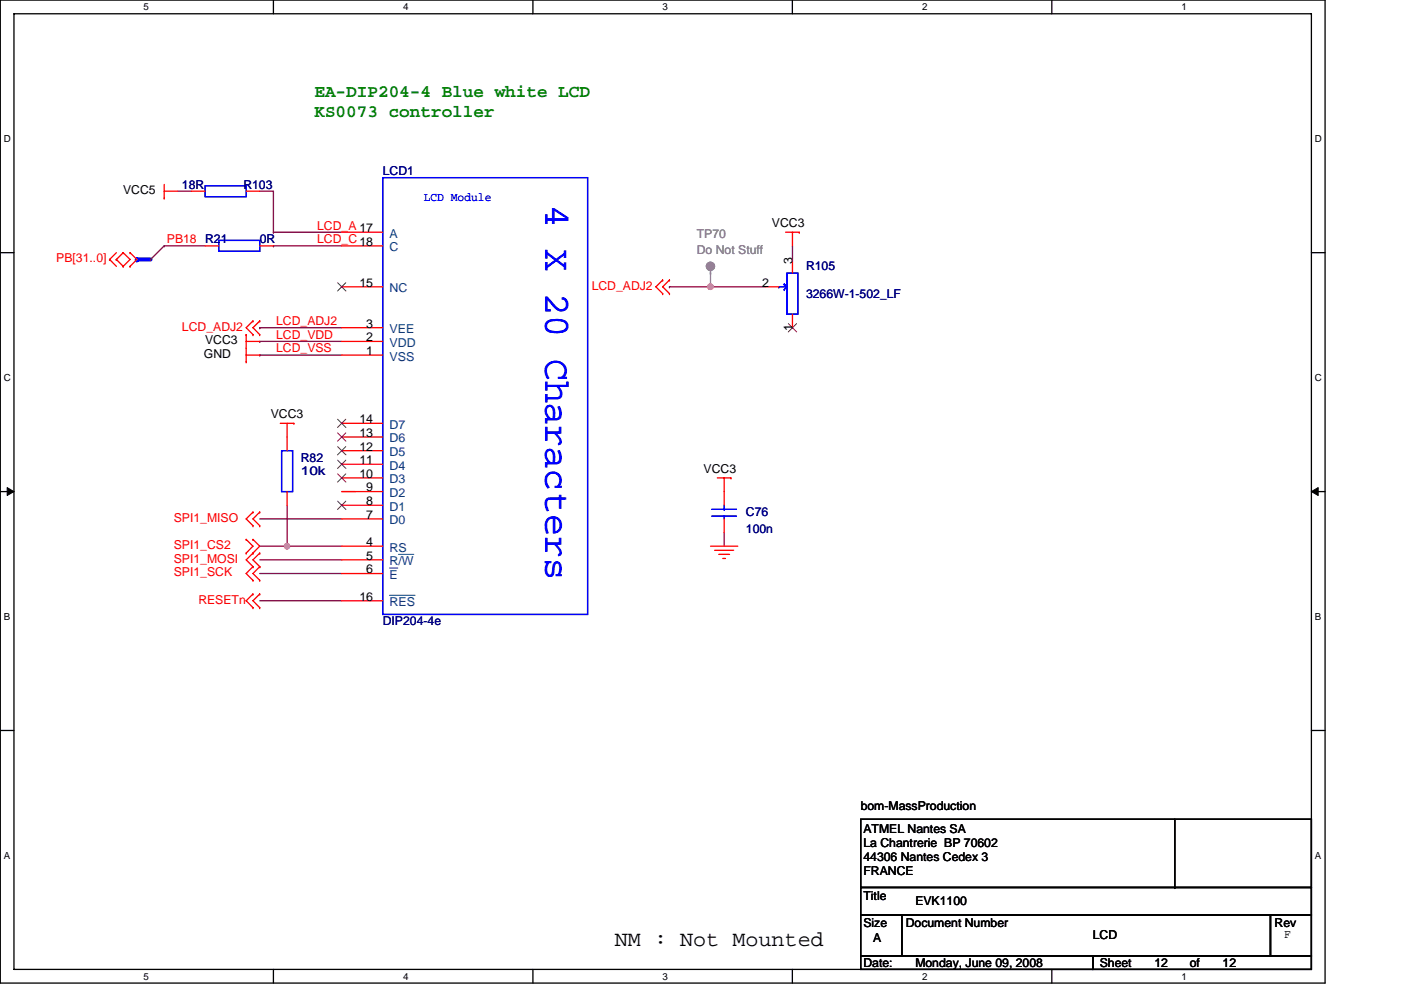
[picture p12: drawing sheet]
<svg xmlns="http://www.w3.org/2000/svg" width="297mm" height="210mm" viewBox="0 0 297 210" stroke-linecap="round" stroke-linejoin="round" font-family="sans-serif">
<path d="M.1 0h280.8v208.5h-280.8zM3 2.9h275v202.7h-275z" fill="none" stroke="#000" stroke-width=".28"/>
<g fill="#fff">
<path d="M30.5 .3h1.1v2.3h-1.1z"/>
<path d="M30.5 205.9h1.1v2.3h-1.1z"/>
</g>
<path d="M58 0v2.9M58 205.6v2.9" fill="none" stroke="#000" stroke-width=".28"/>
<g fill="#fff">
<path d="M85.5 .3h1.1v2.3h-1.1z"/>
<path d="M85.5 205.9h1.1v2.3h-1.1z"/>
</g>
<path d="M113 0v2.9M113 205.6v2.9" fill="none" stroke="#000" stroke-width=".28"/>
<g fill="#fff">
<path d="M140.5 .3h1.1v2.3h-1.1z"/>
<path d="M140.5 205.9h1.1v2.3h-1.1z"/>
</g>
<path d="M168 0v2.9M168 205.6v2.9" fill="none" stroke="#000" stroke-width=".28"/>
<g fill="#fff">
<path d="M195.5 .3h1.2v2.3h-1.2z"/>
<path d="M195.5 205.9h1.2v2.3h-1.2z"/>
</g>
<path d="M223 0v2.9M223 205.6v2.9" fill="none" stroke="#000" stroke-width=".28"/>
<g fill="#fff">
<path d="M250.5 .3h1.2v2.3h-1.2z"/>
<path d="M250.5 205.9h1.2v2.3h-1.2z"/>
<path d="M.8 28.3h1.5v2.3h-1.5z"/>
<path d="M278.8 28.3h1.5v2.3h-1.5z"/>
<path d="M.8 78.9h1.5v2.3h-1.5z"/>
<path d="M278.8 78.9h1.5v2.3h-1.5z"/>
</g>
<path d="M.1 53.6h2.9M278 53.6h2.9" fill="none" stroke="#000" stroke-width=".28"/>
<g fill="#fff">
<path d="M.8 129.6h1.4v2.3h-1.4z"/>
<path d="M278.8 129.6h1.4v2.3h-1.4z"/>
</g>
<path d="M.1 104.3h2.9M278 104.3h2.9" fill="none" stroke="#000" stroke-width=".28"/>
<path d="M1.5 103.4l1.5 .9-1.5 .8zM278 104.3l1.5-.9v1.7z" fill="#000" stroke="#000" stroke-width=".21"/>
<g fill="#fff">
<path d="M.8 180.3h1.4v2.3h-1.4z"/>
<path d="M278.8 180.3h1.4v2.3h-1.4z"/>
</g>
<path d="M.1 154.9h2.9M278 154.9h2.9M182.5 173.8h95.5v14.4h-95.5zM249.1 173.8v14.4M182.5 188.2h95.5v5.8h-95.5zM182.5 194h8.7v8.7h-8.7zM191.2 194h78.2v8.7h-78.2zM249.1 188.2h.1M269.4 194h8.6v8.7h-8.6zM182.5 202.7h49.2v2.9h-49.2zM231.7 202.7h46.3v2.9h-46.3z" fill="none" stroke="#000" stroke-width=".28"/>
<g fill="none" stroke="#800040" stroke-width=".28">
<path d="M31.9 55h.1M34.8 52.2h.1M34.8 52.2h8.7M34.8 52.2l-2.9 2.8M37.7 40.6h2.9M55.1 40.6h2.9v8.7M58 52.2h.1M58 49.3h.1M58 52.2h14.5M58 49.3h14.5M168 52.2v2.8M55.1 69.5h.1"/>
<path d="M55.1 75.3h.1M55.1 72.4h.1M55.1 69.5h17.4M55.1 75.3h17.4M55.1 72.4h17.4M141.9 60.8h.1M141.9 60.8h20.3M150.6 60.8h.1M55.1 118.7h17.4M55.1 110.1h17.4M55.1 115.8h5.8M60.9 115.8h11.6"/>
<path d="M60.9 115.8h.1M60.9 107.2v8.6M72.5 104.3h2.9M153.5 112.9v2.9M55.1 127.4h17.4M55.1 121.6h17.4"/>
</g>
<g fill="#f0f" stroke="#f0f" stroke-width=".28">
<circle cx="150.6" cy="60.8" r=".57"/>
<circle cx="60.9" cy="115.8" r=".57"/>
</g>
<path d="M29 55h.1M29 55h2.9" fill="none" stroke="#00f" stroke-width=".87"/>
<g fill="none" stroke="#f00" stroke-width=".28">
<path d="M34.8 39.1v2.9M23.2 55h.1M23.2 55l1.5 1.5M24.7 55h.1M24.7 53.6l-1.5 1.4M24.7 55l1.4 1.5M26.1 53.6h.1M26.1 56.5h.1M26.1 53.6l1.5 1.4-1.5 1.5M26.1 53.6l-1.4 1.4M27.6 56.5h.1M27.6 53.6h.1"/>
<path d="M27.6 53.6l1.4 1.4-1.4 1.5M34.8 40.6h2.9M34.8 42h.1M40.6 40.6h2.9M43.5 52.2h2.9M52.2 40.6h2.9M55.1 52.2h2.9M72.5 49.3h8.6M72.5 52.2h8.6M140.5 59.4h.1M140.5 59.4l-1.4 1.4 1.4 1.5M141.9 59.4h.1"/>
<path d="M141.9 59.4l-1.4 1.4 1.4 1.5M166.6 49.3h2.9M168 49.3v2.9M168 55v2.9M169.5 49.3h.1M52.2 72.4h2.9M52.2 71h.1M52.2 75.3h2.9M52.2 76.8h.1M52.2 71v5.8M53.6 68.1h.1M53.6 71h.1"/>
<path d="M53.6 68.1l-1.4 1.4 1.4 1.5M55.1 68.1h.1M55.1 71h.1M55.1 68.1l-1.5 1.4 1.5 1.5M72.5 60.8h8.6M72.5 75.3h8.6M72.5 72.4h8.6M72.5 69.5h8.6M140.5 62.3h.1M141.9 62.3h.1M162.2 60.8h2.9M168 66.6v2.9"/>
<path d="M59.4 89.8h2.9M60.9 89.8v5.8M62.3 89.8h.1M72.5 89.8h8.6M72.5 98.5h8.6M72.5 95.6h8.6M72.5 92.7h8.6M52.2 114.4h.1M52.2 117.3h.1M52.2 114.4l1.4 1.4-1.4 1.5M53.6 111.5h.1M53.6 108.6h.1"/>
<path d="M53.6 117.3h.1M53.6 114.4h.1M53.6 108.6l-1.4 1.5 1.4 1.4M53.6 117.3l-1.4 1.4 1.4 1.5M53.6 114.4l1.5 1.4-1.5 1.5M55.1 111.5h.1M55.1 108.6h.1M55.1 117.3h.1M55.1 108.6l-1.5 1.5 1.5 1.4M55.1 117.3l-1.5 1.4 1.5 1.5M60.9 104.3v2.9M72.5 101.4h8.6"/>
<path d="M72.5 118.7h8.6M72.5 110.1h8.6M72.5 107.2h8.6M72.5 104.3h8.6M72.5 115.8h8.6M150.6 115.8h5.8M151.5 116.7h4.1M152.1 101.4h2.9M152.4 117.6h2.3M153.2 118.4h.6M153.5 101.4v5.8M153.5 110.1v2.8"/>
<path d="M155 101.4h.1M53.6 120.2h.1M53.6 123.1h.1M53.6 126h.1M53.6 128.9h.1M53.6 120.2l-1.4 1.4 1.4 1.5M53.6 126l-1.4 1.4 1.4 1.5M55.1 120.2h.1M55.1 123.1h.1M55.1 126h.1M55.1 128.9h.1M55.1 120.2l-1.5 1.4 1.5 1.5"/>
<path d="M55.1 126l-1.5 1.4 1.5 1.5M72.5 121.6h8.6M72.5 127.4h8.6"/>
</g>
<g fill="none" stroke="#00f" stroke-width=".28">
<path d="M43.5 39.4h8.7v2.3h-8.7zM81.1 37.7h43.5v92.6h-43.5zM46.4 51h8.7v2.3h-8.7zM166.9 57.9h2.3v8.7h-2.3zM165.1 60.8h.1M165.1 60.8h1.8M166.3 61.4h.1M166.3 60.3h.1M166.3 60.3l.6 .5M166.9 60.8l-.6 .6M59.7 95.6h2.3v8.7h-2.3zM150.9 108h5.2"/>
<path d="M150.9 109.5h5.2M153.5 109.5v.6M153.5 108h.1M153.5 107.2v.8"/>
</g>
<circle cx="150.6" cy="56.5" r=".86" fill="#808080" stroke="#808080" stroke-width=".28"/>
<path d="M150.6 57.9h.1M150.6 57.4v3.4" fill="none" stroke="#808080" stroke-width=".28"/>
<g fill="none" stroke="#804000" stroke-width=".21">
<path d="M71.6 60l1.7 1.7M73.3 60l-1.7 1.7M167.1 68.6l1.8 1.8M168.9 68.6l-1.8 1.8M71.6 97.6l1.7 1.8M71.6 94.7l1.7 1.8M71.6 91.8l1.7 1.8M71.6 88.9l1.7 1.8M73.3 97.6l-1.7 1.8M73.3 94.7l-1.7 1.8M73.3 91.8l-1.7 1.8M73.3 88.9l-1.7 1.8"/>
<path d="M71.6 106.3l1.7 1.8M71.6 100.5l1.7 1.8M73.3 106.3l-1.7 1.8M73.3 100.5l-1.7 1.8"/>
</g>
<path d="M84.5 117.6h3.2M82.6 120.5h1.7M82.6 126.3h5.4" fill="none" stroke="#004080" stroke-width=".21"/>
<text font-size="7.8" fill="#00f" x="115.6" y="43.5" transform="rotate(90 115.6 43.5)">4 X 20 Characters</text>
<text font-size="4.6" x="130.4" y="200.6">NM : Not Mounted</text>
<g font-size="3.7" fill="#008000">
<text x="66.7" y="20.5">EA-DIP204-4 Blue white LCD</text>
<text x="66.7" y="24.8">KS0073 controller</text>
</g>
<g font-size="2.6">
<text x="26.1" y="41.1">VCC5</text>
<text x="163.7" y="48.1">VCC3</text>
<text x="168" y="55.9" transform="rotate(-90 168 55.9)">3</text>
<text x="76.2" y="60.8">15</text>
<text x="161.6" y="60.8">2</text>
<text x="77.7" y="69.5">3</text>
<text x="168" y="70.1" transform="rotate(-90 168 70.1)">1</text>
<text x="43.2" y="75.9">GND</text>
<text x="43.5" y="73">VCC3</text>
<text x="77.7" y="75.3">1</text>
<text x="77.7" y="72.4">2</text>
<text x="57.4" y="88.6">VCC3</text>
<text x="76.2" y="89.8">14</text>
<text x="76.2" y="95.6">12</text>
<text x="76.2" y="92.7">13</text>
<text x="76.2" y="101.3">10</text>
<text x="76.2" y="98.4">11</text>
<text x="149.2" y="100.2">VCC3</text>
<text x="77.7" y="107.1">8</text>
<text x="77.7" y="104.2">9</text>
<text x="77.7" y="110">7</text>
<text x="77.7" y="115.8">4</text>
<text x="77.7" y="118.7">5</text>
<text x="77.7" y="121.6">6</text>
<text x="76.2" y="127.4">16</text>
<text x="182.5" y="171.7">bom-MassProduction</text>
<text x="183.1" y="176.7">ATMEL Nantes SA</text>
<text x="183.1" y="179.7">La Chantrerie BP 70602</text>
<text x="183.1" y="182.6">44306 Nantes Cedex 3</text>
<text x="183.1" y="185.6">FRANCE</text>
<text x="183.1" y="190.9">Title</text>
<text x="183.1" y="196.6">Size</text>
<text x="192" y="196.6">Document Number</text>
<text x="194.1" y="192">EVK1100</text>
<text x="270.2" y="196.6">Rev</text>
<text x="185.1" y="199.8">A</text>
<text x="231.7" y="199.3">LCD</text>
<text x="272.2" y="199">F</text>
<text x="183.1" y="205">Date:</text>
<text x="194.1" y="205">Monday, June 09, 2008</text>
<text x="233.2" y="205">Sheet</text>
<text x="244.7" y="205">12</text>
<text x="252.3" y="205">of</text>
<text x="259.2" y="205">12</text>
</g>
<g font-size="2.6" fill="#000080">
<text x="38.6" y="40">18R</text>
<text x="51.6" y="40">R103</text>
<text x="81.1" y="37.1">LCD1</text>
<text x="55.1" y="51.6">0R</text>
<text x="170.9" y="57.4">R105</text>
<text x="170.9" y="63.2">3266W-1-502_LF</text>
<text x="63.8" y="97.9">R82</text>
<text x="63.8" y="100.8">10k</text>
<text x="158.2" y="109.5">C76</text>
<text x="158.2" y="113">100n</text>
<text x="81.1" y="132.7">DIP204-4e</text>
</g>
<text font-size="2.6" fill="#00f" x="89.8" y="42.7">LCD Module</text>
<g font-size="2.6" fill="#f00">
<text x="35.4" y="51.6">PB18 R21</text>
<text x="67.2" y="51.6">LCD_C 18</text>
<text x="67.2" y="48.7">LCD_A 17</text>
<text x="11.9" y="55.6">PB[31..0]</text>
<text x="125.5" y="61.4">LCD_ADJ2</text>
<text x="38.6" y="70.1">LCD_ADJ2</text>
<text x="58.5" y="68.9">LCD_ADJ2</text>
<text x="58.5" y="71.8">LCD_VDD</text>
<text x="58.5" y="74.7">LCD_VSS</text>
<text x="36.8" y="110.7">SPI1_MISO</text>
<text x="36.8" y="119.3">SPI1_MOSI</text>
<text x="36.8" y="116.4">SPI1_CS2</text>
<text x="36.8" y="122.2">SPI1_SCK</text>
<text x="42.1" y="128">RESETn</text>
</g>
<g font-size="2.6" fill="#004080">
<text x="82.6" y="50.4">A</text>
<text x="82.6" y="53.3">C</text>
<text x="82.6" y="62">NC</text>
<text x="82.6" y="70.7">VEE</text>
<text x="82.6" y="76.5">VSS</text>
<text x="82.6" y="73.6">VDD</text>
<text x="82.6" y="93.9">D6</text>
<text x="82.6" y="91">D7</text>
<text x="82.6" y="99.6">D4</text>
<text x="82.6" y="96.8">D5</text>
<text x="82.6" y="105.4">D2</text>
<text x="82.6" y="102.5">D3</text>
<text x="82.6" y="111.2">D0</text>
<text x="82.6" y="108.3">D1</text>
<text x="82.6" y="119.9">R/W</text>
<text x="82.6" y="117">RS</text>
<text x="82.6" y="122.8">E</text>
<text x="82.6" y="128.6">RES</text>
</g>
<g font-size="2.6" fill="#808080">
<text x="147.7" y="50.4">TP70</text>
<text x="147.7" y="53.9">Do Not Stuff</text>
</g>
<g font-size="2.1">
<text x="30.5" y="2.2">5</text>
<text x="85.5" y="2.2">4</text>
<text x="140.5" y="2.2">3</text>
<text x="195.5" y="2.2">2</text>
<text x="250.5" y="2.2">1</text>
<text x=".8" y="30.1">D</text>
<text x="278.8" y="30.1">D</text>
<text x=".8" y="80.8">C</text>
<text x="278.8" y="80.8">C</text>
<text x=".8" y="131.4">B</text>
<text x="278.8" y="131.4">B</text>
<text x=".8" y="182.1">A</text>
<text x="278.8" y="182.1">A</text>
<text x="30.5" y="207.8">5</text>
<text x="85.5" y="207.8">4</text>
<text x="140.5" y="207.8">3</text>
<text x="195.5" y="207.8">2</text>
<text x="250.5" y="207.8">1</text>
</g>
</svg>
